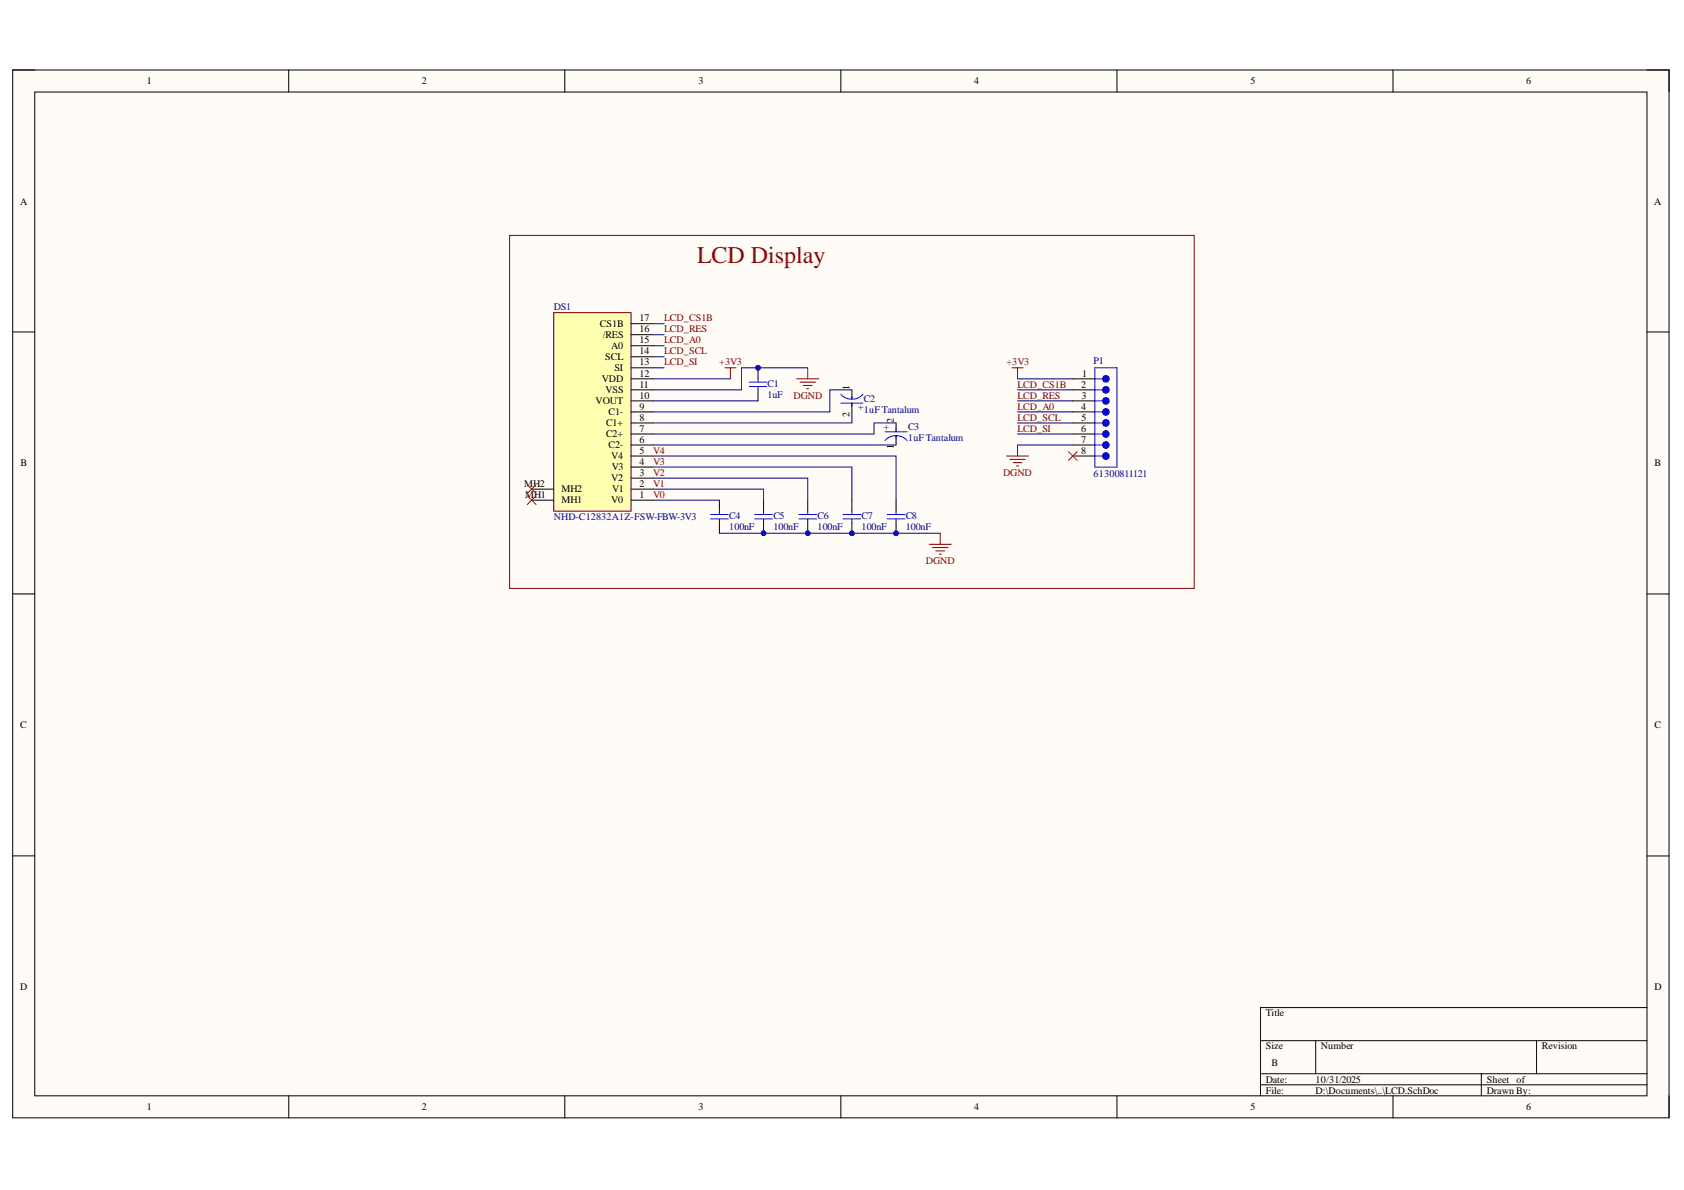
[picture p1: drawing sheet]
# Altium project LCD_BREAKOUT.PrjPcb
1 sheet, 11 parts. Net scope: global (net labels, ports and power ports of the same name join across sheets).
Board file: LCD.PcbDoc

## Sheet LCD.SchDoc
size B; SheetNumber: 1; SheetTotal: 1

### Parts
C1  1uF  [CAPC1206(3216)130_N]
C2  1uF Tantalum  [FP-293DB-MFG]
C3  1uF Tantalum  [FP-293DB-MFG]
C4  100nF  [CAPC1608X87X45LL20T05]
C5  100nF  [CAPC1608X87X45LL20T05]
C6  100nF  [CAPC1608X87X45LL20T05]
C7  100nF  [CAPC1608X87X45LL20T05]
C8  100nF  [CAPC1608X87X45LL20T05]
DS1  NHD-C12832A1Z-FSW-FBW-3V3  [NHDC12832A1ZFSWFBW3V3]
P1  61300811121  [61300811121]
Q1  DMN313DLT-7  [SOT50P160X90-3N]

### Blocks framed on the sheet
LCD Display: C1-C8 DS1 P1 Q1

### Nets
+3V3: DS1.12(VDD) DS1.MH1 P1.1
GND: C1.2 C4.1 C5.1 C6.1 C7.1 C8.1 DS1.11(VSS) P1.7 Q1.2(S)
LCD_A0: DS1.15(A0) P1.4
LCD_CS1B: DS1.17(CS1B) P1.2
LCD_RES: DS1.16(/RES) P1.3
LCD_SCL: DS1.14(SCL) P1.5
LCD_SI: DS1.13(SI) P1.6
LED: P1.8 Q1.1(G)
LED-: DS1.MH2 Q1.3(D)
V0: C4.2 DS1.1(V0)
V1: C5.2 DS1.2(V1)
V2: C6.2 DS1.3(V2)
V3: C7.2 DS1.4(V3)
V4: C8.2 DS1.5(V4)
NetC1_1: C1.1 DS1.10(VOUT)
NetC2_1: C2.1(C) DS1.9(C1-)
NetC2_2: C2.2(A) DS1.8(C1+)
NetC3_1: C3.1(C) DS1.6(C2-)
NetC3_2: C3.2(A) DS1.7(C2+)
